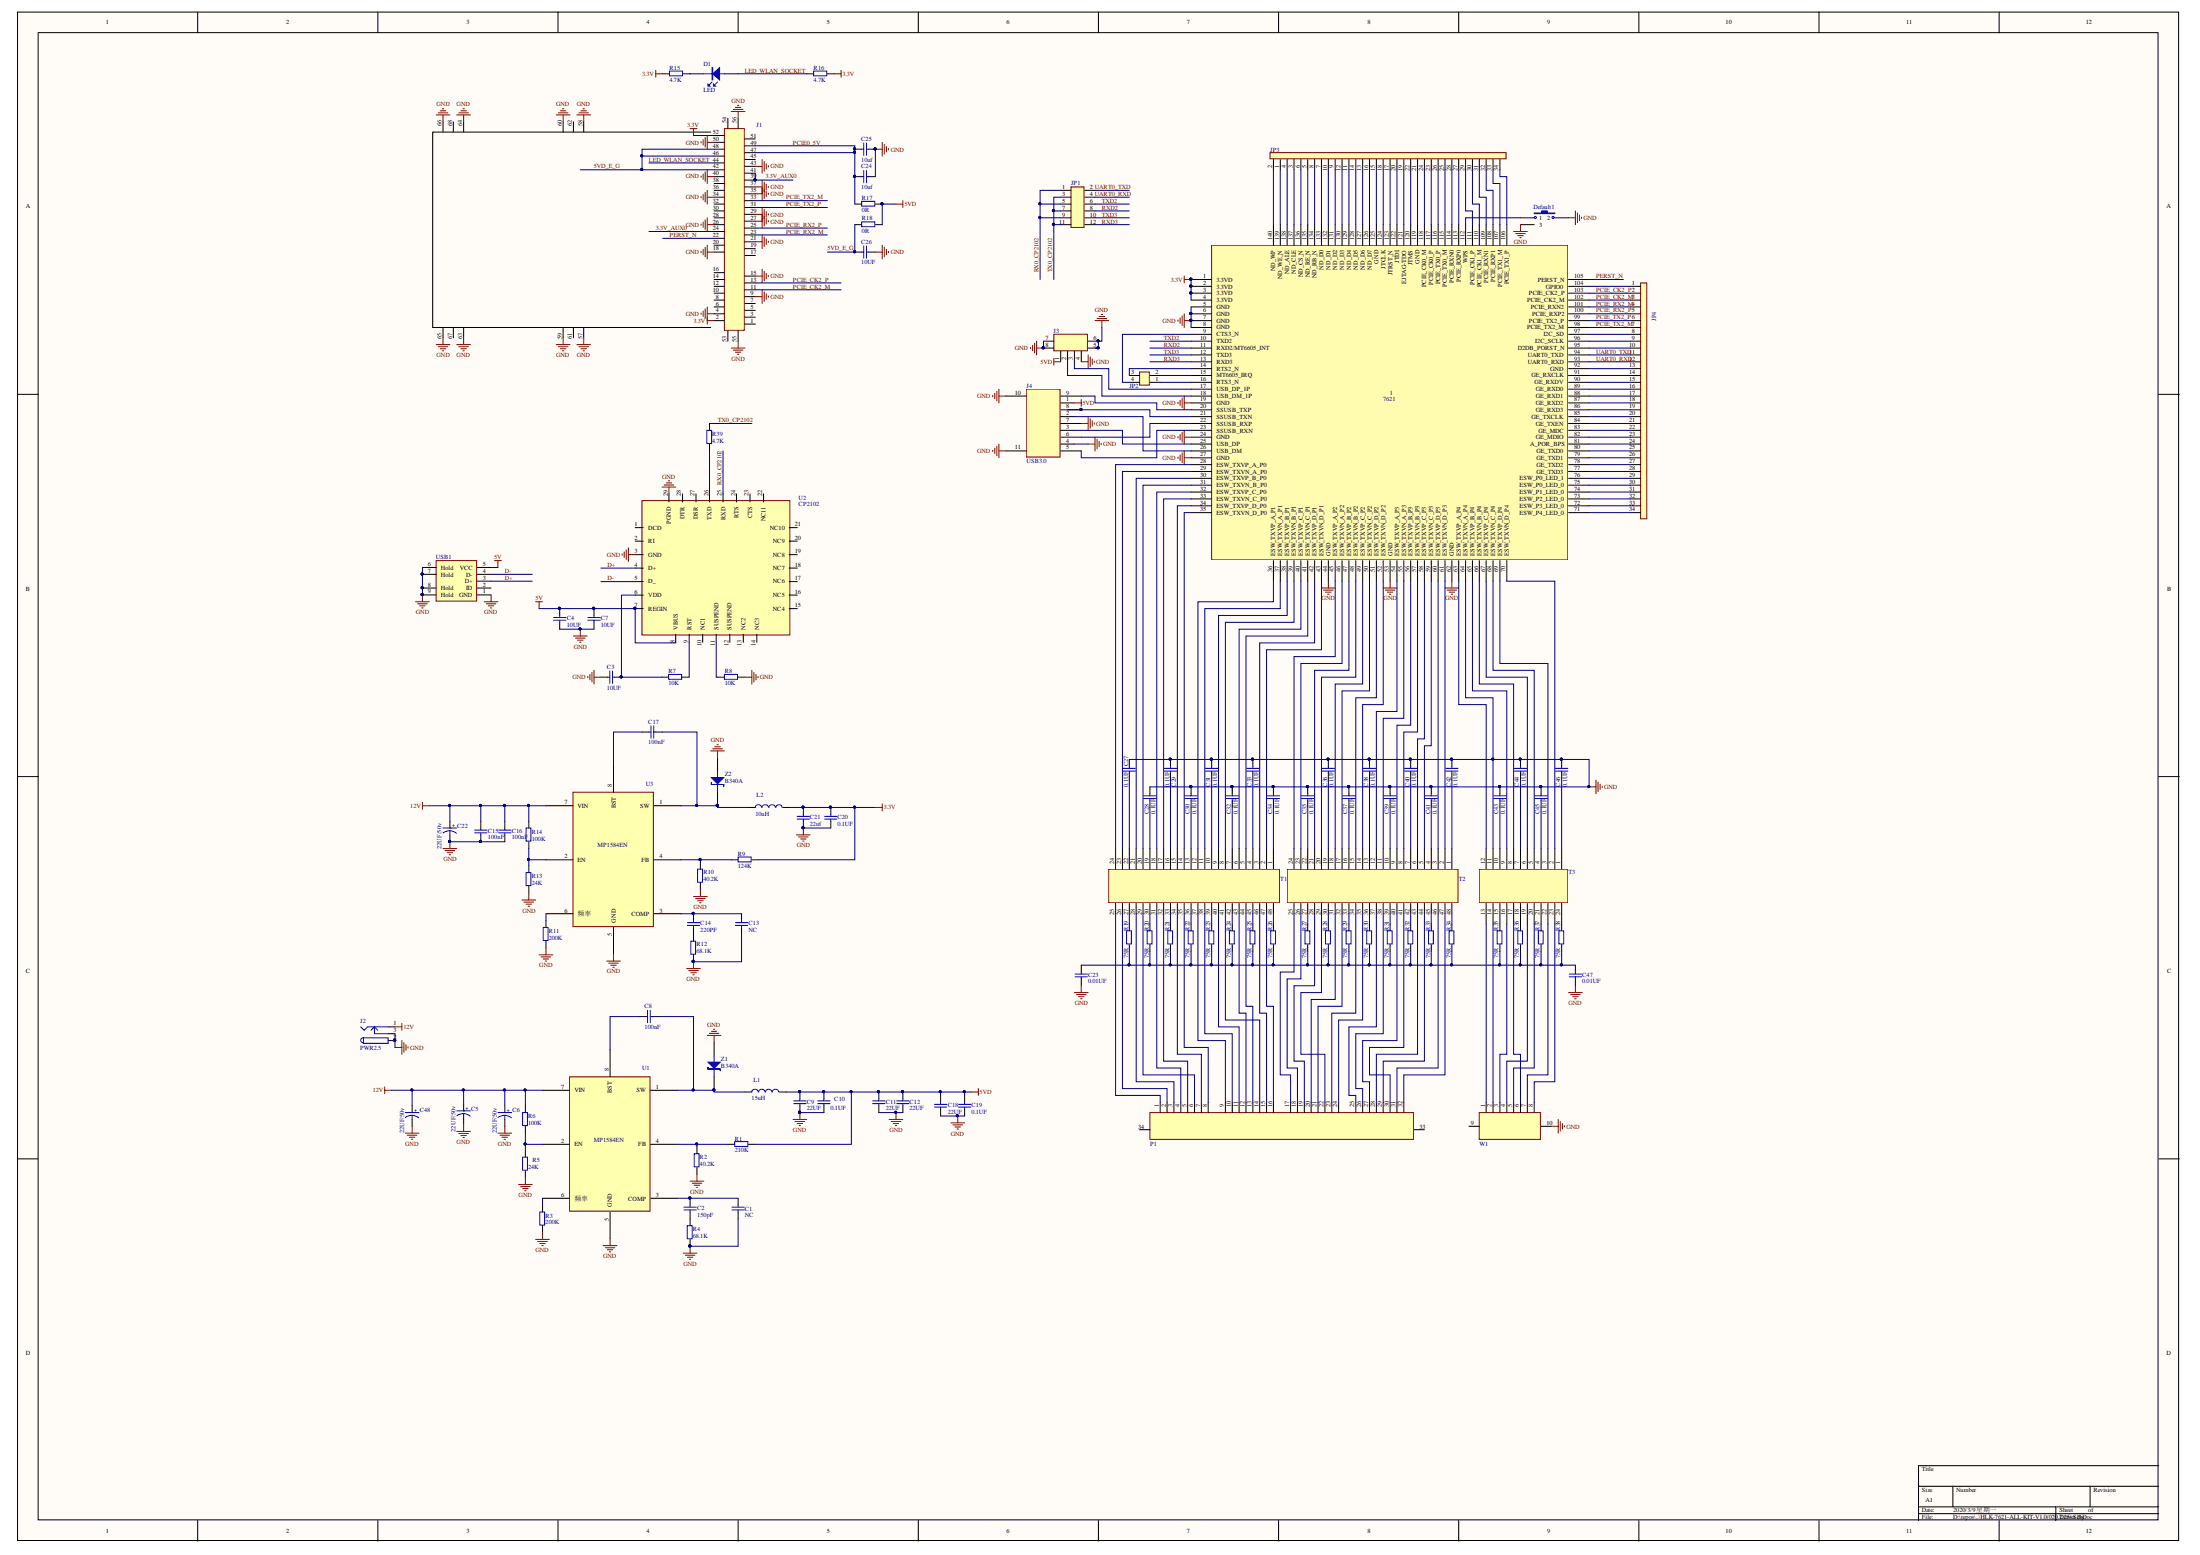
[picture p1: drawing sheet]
# Altium schematic sheet HLK-7621-ALL-KIT-V1.0(020.2.25).SchDoc
size A1

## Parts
1  7621  [HLK-7621]
C1  NC  [0603]
C2  150pF  [0603]
C3  10UF  [0603L]
C4  10UF  [0603L]
C5  22UF/50v  [0603]
C6  22UF/50v  [0603]
C7  10UF  [0603L]
C8  100nF  [0603]
C9  22UF  [0603]
C10  0.1UF  [0603]
C11  22UF  [0603]
C12  22UF  [0603]
C13  NC  [0603]
C14  220PF  [0603]
C15  100nF  [0603]
C16  100nF  [0603]
C17  100nF  [0603]
C18  22UF  [0603]
C19  0.1UF  [0603]
C20  0.1UF  [0603]
C21  22uf  [0603]
C22  22UF/50v  [CAP_SMT_8*10.5]
C23  0.01UF  [C1206]
C24  10uf  [C1206]
C25  10uf  [C1206]
C26  10UF  [C1206]
C27  0.1UF  [C0402]
C28  0.1UF  [C0402]
C29  0.1UF  [C0402]
C30  0.1UF  [C0402]
C31  0.1UF  [C0402]
C32  0.1UF  [C0402]
C33  0.1UF  [C0402]
C34  0.1UF  [C0402]
C35  0.1UF  [C0402]
C36  0.1UF  [C0402]
C37  0.1UF  [C0402]
C38  0.1UF  [C0402]
C39  0.1UF  [C0402]
C40  0.1UF  [C0402]
C41  0.1UF  [C0402]
C42  0.1UF  [C0402]
C43  0.1UF  [C0402]
C44  0.1UF  [C0402]
C45  0.1UF  [C0402]
C46  0.1UF  [C0402]
C47  0.01UF  [C1206]
C48  22UF/50v  [CAP_SMT_8*10.5]
D1  LED  [C1206]
Default1  SW-PB  [K5]  (value not drawn)
J1  (no value)  [CONSG/54/MINICARD/AS0B22-S68-7F/HALF/FUL]
J2  PWR2.5
J3  (no value)
J4  USB3.0
JP1  (no value)  [HDR2X6]
JP2  (no value)  [HDR2X2]
JP3  (no value)  [HDR2X17]
JP4  2  [HDR2X17]  (value not drawn)
L1  15uH  [CD105]
L2  10uH  [CD105]
P1  Component_2  [PHJ8X4_N]  (value not drawn)
R1  210K  [0603]
R2  40.2K  [0603]
R3  200K  [0603]
R4  68.1K  [0603]
R5  24K  [0603]
R6  100K  [0603]
R7  10K  [0603L]
R8  10K  [0603L]
R9  124K  [0603]
R10  40.2K  [0603]
R11  200K  [0603]
R12  68.1K  [0603]
R13  24K  [0603]
R14  100K  [0603]
R15  4.7K  [0603]
R16  4.7K  [0603]
R17  0R  [L0805]
R18  0R  [R1206]
R19  75R  [R0402]
R20  75R  [R0402]
R21  75R  [R0402]
R22  75R  [R0402]
R23  75R  [R0402]
R24  75R  [R0402]
R25  75R  [R0402]
R26  75R  [R0402]
R27  75R  [R0402]
R28  75R  [R0402]
R29  75R  [R0402]
R30  75R  [R0402]
R31  75R  [R0402]
R32  75R  [R0402]
R33  75R  [R0402]
R34  75R  [R0402]
R35  75R  [R0402]
R36  75R  [R0402]
R37  75R  [R0402]
R38  75R  [R0402]
R39  4.7K  [0603]
T1  TRANSFORMER/24P/SMD/HN2429CG  [TRANSFORMER/48P/SMD/GS5014LF]  (value not drawn)
T2  TRANSFORMER/24P/SMD/HN2429CG  [TRANSFORMER/48P/SMD/GS5014LF]  (value not drawn)
T3  TRANSFORMER/24P/SMD/HN2429CG  [TRANSFORMER/24P/SMD/HN2429CG]  (value not drawn)
U1  MP1584EN  [SOP8_150]
U2  CP2102  [cp2102]
U3  MP1584EN  [SOP8_150]
USB1  USB1  [usb]  (value not drawn)
W1  Component_3  [PCBComponent_1]  (value not drawn)
Z1  B340A  [SMA]
Z2  B340A  [SMA]

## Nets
3.3V: 1.1(3.3VD) 1.2(3.3VD) 1.3(3.3VD) 1.4(3.3VD) C20.1 C21.1 J1.2 J1.52 L2.1 R9.1 R15.2 R16.1
5V: C4.2 C7.2 U2.7(REGIN) U2.8(VBUS) USB1.5(VCC)
5VD: C9.1 C10.1 C11.1 C12.1 C18.1 C19.1 J3.1 J4.1 L1.1 R1.1 R17.2 R18.1
12V: C5.1 C6.1 C15.1 C16.1 C22.1 C48.1 J2.1 R6.2 R14.2 U1.7(VIN) U3.7(VIN)
GND: 1.5(GND) 1.6(GND) 1.7(GND) 1.8(GND) 1.19(GND) 1.24(GND) 1.27(GND) 1.44(GND) 1.53(GND) 1.62(GND) 1.64(ESW_TXVN_A_P4) C1.2 C3.1 C4.1 C5.2 C6.2 C7.1 C9.2 C10.2 C11.2 C12.2 C13.2 C15.2 C16.2 C18.2 C19.2 C20.2 C21.2 C22.2 C23.2 C24.2 C25.2 C26.2 C27.1 C28.1 C29.1 C30.1 C31.1 C32.1 C33.1 C34.1 C35.1 C36.1 C37.1 C38.1 C39.1 C40.1 C41.1 C42.1 C43.1 C44.1 C45.1 C46.1 C47.2 C48.2 Default1.2 Default1.3 J1.4 J1.9 J1.15 J1.18 J1.21 J1.26 J1.27 J1.29 J1.34 J1.35 J1.37 J1.40 J1.43 J1.50 J1.55 J1.56 J1.57 J1.58 J1.59 J1.60 J1.63 J1.64 J1.65 J1.66 J2.2 J2.3 J3.4 J3.5 J3.6 J3.7 J3.8 J4.4 J4.7 J4.10 J4.11 R2.1 R3.1 R4.1 R5.1 R8.1 R10.1 R11.1 R12.1 R13.1 T3.11 U1.5(GND) U2.3(GND) U2.29(PGND) U3.5(GND) USB1.1(GND) USB1.6(Hold) USB1.7(Hold) USB1.8(Hold) USB1.9(Hold) W1.10 Z1.1(A) Z2.1(A)
3.3V_AUX0: J1.24 J1.39 J1.41
5VD_E_G: C26.1 J1.42 J1.46 J1.48 R18.2
D+: U2.4(D+) USB1.3(D+)
D-: U2.5(D_) USB1.4(D-)
LED_WLAN_SOCKET: D1.1 J1.44 R16.2
PCIE0_5V: C24.1 C25.1 J1.47 J1.49 R17.1
PCIE_CK2_M: 1.102(PCIE_CK2_M) J1.11 JP4.3
PCIE_CK2_P: 1.103(PCIE_CK2_P) J1.13 JP4.2
PCIE_RX2_M: 1.101(PCIE_RXN2) J1.23 JP4.4
PCIE_RX2_P: 1.100(PCIE_RXP2) J1.25 JP4.5
PCIE_TX2_M: 1.98(PCIE_TX2_M) J1.33 JP4.7
PCIE_TX2_P: 1.99(PCIE_TX2_P) J1.31 JP4.6
PERST_N: 1.105(PERST_N) J1.22
RX0_CP2102: JP1.1 JP1.5 JP1.9 U2.25(RXD)
RXD2: 1.11(RXD2/MT6605_INT) JP1.8
RXD3: 1.13(RXD3) JP1.12
TX0_CP2102: JP1.3 JP1.7 JP1.11 R39.1
TXD2: 1.10(TXD2) JP1.6
TXD3: 1.12(TXD3) JP1.10
UART0_RXD: 1.93(UART0_RXD) JP1.4 JP4.12
UART0_TXD: 1.94(UART0_TXD) JP1.2 JP4.11
Net1_9: 1.9(CTS3_N) JP2.4
Net1_14: 1.14(RTS2_N) JP2.3
Net1_15: 1.15(MT6605_IRQ) JP2.2
Net1_16: 1.16(RTS3_N) JP2.1
Net1_17: 1.17(USB_DP_1P) J3.3
Net1_18: 1.18(USB_DM_1P) J3.2
Net1_20: 1.20(SSUSB_TXP) J4.9
Net1_21: 1.21(SSUSB_TXN) J4.8
Net1_22: 1.22(SSUSB_RXP) J4.6
Net1_23: 1.23(SSUSB_RXN) J4.5
Net1_25: 1.25(USB_DP) J4.3
Net1_26: 1.26(USB_DM) J4.2
Net1_28: 1.28(ESW_TXVP_A_P0) T1.24
Net1_29: 1.29(ESW_TXVN_A_P0) T1.23
Net1_30: 1.30(ESW_TXVP_B_P0) T1.21
Net1_31: 1.31(ESW_TXVN_B_P0) T1.20
Net1_32: 1.32(ESW_TXVP_C_P0) T1.18
Net1_33: 1.33(ESW_TXVN_C_P0) T1.17
Net1_34: 1.34(ESW_TXVP_D_P0) T1.15
Net1_35: 1.35(ESW_TXVN_D_P0) T1.14
Net1_36: 1.36(ESW_TXVP_A_P1) T1.12
Net1_37: 1.37(ESW_TXVN_A_P1) T1.11
Net1_38: 1.38(ESW_TXVP_B_P1) T1.9
Net1_39: 1.39(ESW_TXVN_B_P1) T1.8
Net1_40: 1.40(ESW_TXVP_C_P1) T1.6
Net1_41: 1.41(ESW_TXVN_C_P1) T1.5
Net1_42: 1.42(ESW_TXVP_D_P1) T1.3
Net1_43: 1.43(ESW_TXVN_D_P1) T1.2
Net1_45: 1.45(ESW_TXVP_A_P2) T2.24
Net1_46: 1.46(ESW_TXVN_A_P2) T2.23
Net1_47: 1.47(ESW_TXVP_B_P2) T2.21
Net1_48: 1.48(ESW_TXVN_B_P2) T2.20
Net1_49: 1.49(ESW_TXVP_C_P2) T2.18
Net1_50: 1.50(ESW_TXVN_C_P2) T2.17
Net1_51: 1.51(ESW_TXVP_D_P2) T2.15
Net1_52: 1.52(ESW_TXVN_D_P2) T2.14
Net1_54: 1.54(ESW_TXVP_A_P3) T2.12
Net1_55: 1.55(ESW_TXVN_A_P3) T2.11
Net1_56: 1.56(ESW_TXVP_B_P3) T2.9
Net1_57: 1.57(ESW_TXVN_B_P3) T2.8
Net1_58: 1.58(ESW_TXVP_C_P3) T2.6
Net1_59: 1.59(ESW_TXVN_C_P3) T2.5
Net1_60: 1.60(ESW_TXVP_D_P3) T2.3
Net1_61: 1.61(ESW_TXVN_D_P3) T2.2
Net1_63: 1.63(ESW_TXVP_A_P4) T3.12
Net1_65: 1.65(ESW_TXVP_B_P4) T3.9
Net1_66: 1.66(ESW_TXVN_B_P4) T3.8
Net1_67: 1.67(ESW_TXVP_C_P4) T3.6
Net1_68: 1.68(ESW_TXVN_C_P4) T3.5
Net1_69: 1.69(ESW_TXVP_D_P4) T3.3
Net1_70: 1.70(ESW_TXVN_D_P4) T3.2
Net1_71: 1.71(ESW_P4_LED_0) JP4.34
Net1_72: 1.72(ESW_P3_LED_0) JP4.33
Net1_73: 1.73(ESW_P2_LED_0) JP4.32
Net1_74: 1.74(ESW_P1_LED_0) JP4.31
Net1_75: 1.75(ESW_P0_LED_0) JP4.30
Net1_76: 1.76(ESW_P0_LED_1) JP4.29
Net1_77: 1.77(GE_TXD3) JP4.28
Net1_78: 1.78(GE_TXD2) JP4.27
Net1_79: 1.79(GE_TXD1) JP4.26
Net1_80: 1.80(GE_TXD0) JP4.25
Net1_81: 1.81(A_POR_BPS) JP4.24
Net1_82: 1.82(GE_MDIO) JP4.23
Net1_83: 1.83(GE_MDC) JP4.22
Net1_84: 1.84(GE_TXEN) JP4.21
Net1_85: 1.85(GE_TXCLK) JP4.20
Net1_86: 1.86(GE_RXD3) JP4.19
Net1_87: 1.87(GE_RXD2) JP4.18
Net1_88: 1.88(GE_RXD1) JP4.17
Net1_89: 1.89(GE_RXD0) JP4.16
Net1_90: 1.90(GE_RXDV) JP4.15
Net1_91: 1.91(GE_RXCLK) JP4.14
Net1_92: 1.92(GND) JP4.13
Net1_95: 1.95(D2DB_PORST_N) JP4.10
Net1_96: 1.96(I2C_SCLK) JP4.9
Net1_97: 1.97(I2C_SD) JP4.8
Net1_104: 1.104(GPIO0) JP4.1
Net1_106: 1.106(PCIE_TX1_P) JP3.34
Net1_107: 1.107(PCIE_TX1_M) JP3.33
Net1_108: 1.108(PCIE_RXP1) JP3.32
Net1_109: 1.109(PCIE_RXN1) JP3.31
Net1_110: 1.110(PCIE_CK1_M) JP3.30
Net1_111: 1.111(PCIE_CK1_P) JP3.29
Net1_112: 1.112(WPS) Default1.1
Net1_113: 1.113(PCIE_RXP0) JP3.27
Net1_114: 1.114(PCIE_RXN0) JP3.28
Net1_115: 1.115(PCIE_TX0_M) JP3.25
Net1_116: 1.116(PCIE_TX0_P) JP3.26
Net1_117: 1.117(PCIE_CK0_P) JP3.23
Net1_118: 1.118(PCIE_CK0_M) JP3.24
Net1_119: 1.119(GND) JP3.21
Net1_120: 1.120(JTMS) JP3.22
Net1_121: 1.121(EJTAG-TDO) JP3.19
Net1_122: 1.122(JTDI) JP3.20
Net1_123: 1.123(JTRST_N) JP3.17
Net1_124: 1.124(JTCLK) JP3.18
Net1_125: 1.125(GND) JP3.15
Net1_126: 1.126(ND_D7) JP3.16
Net1_127: 1.127(ND_D6) JP3.13
Net1_128: 1.128(ND_D5) JP3.14
Net1_129: 1.129(ND_D4) JP3.11
Net1_130: 1.130(ND_D3) JP3.12
Net1_131: 1.131(ND_D2) JP3.9
Net1_132: 1.132(ND_D1) JP3.10
Net1_133: 1.133(ND_D0) JP3.7
Net1_134: 1.134(ND_RB_N) JP3.8
Net1_135: 1.135(ND_RE_N) JP3.5
Net1_136: 1.136(ND_CS_N) JP3.6
Net1_137: 1.137(ND_CLE) JP3.3
Net1_138: 1.138(ND_ALE) JP3.4
Net1_139: 1.139(ND_WE_N) JP3.1
Net1_140: 1.140(ND_WP) JP3.2
NetC1_1: C1.1 C2.1 U1.3(COMP)
NetC2_2: C2.2 R4.2
NetC3_2: C3.2 R7.1 U2.6(VDD)
NetC8_1: C8.1 U1.8(BST)
NetC8_2: C8.2 L1.2 U1.1(SW) Z1.2(K)
NetC13_1: C13.1 C14.1 U3.3(COMP)
NetC14_2: C14.2 R12.2
NetC17_1: C17.1 U3.8(BST)
NetC17_2: C17.2 L2.2 U3.1(SW) Z2.2(K)
NetC23_1: C23.1 C47.1 R19.1 R20.1 R21.1 R22.1 R23.1 R24.1 R25.1 R26.1 R27.1 R28.1 R29.1 R30.1 R31.1 R32.1 R33.1 R34.1 R35.1 R36.1 R37.1 R38.1
NetC27_2: C27.2 T1.22
NetC28_2: C28.2 T1.19
NetC29_2: C29.2 T1.16
NetC30_2: C30.2 T1.13
NetC31_2: C31.2 T1.10
NetC32_2: C32.2 T1.7
NetC33_2: C33.2 T1.4
NetC34_2: C34.2 T1.1
NetC35_2: C35.2 T2.22
NetC36_2: C36.2 T2.19
NetC37_2: C37.2 T2.16
NetC38_2: C38.2 T2.13
NetC39_2: C39.2 T2.10
NetC40_2: C40.2 T2.7
NetC41_2: C41.2 T2.4
NetC42_2: C42.2 T2.1
NetC43_2: C43.2 T3.10
NetC44_2: C44.2 T3.7
NetC45_2: C45.2 T3.4
NetC46_2: C46.2 T3.1
NetD1_2: D1.2 R15.1
NetP1_1: P1.1 T1.25
NetP1_2: P1.2 T1.26
NetP1_3: P1.3 T1.28
NetP1_4: P1.4 T1.31
NetP1_5: P1.5 T1.32
NetP1_6: P1.6 T1.29
NetP1_7: P1.7 T1.34
NetP1_8: P1.8 T1.35
NetP1_9: P1.9 T1.37
NetP1_10: P1.10 T1.38
NetP1_11: P1.11 T1.40
NetP1_12: P1.12 T1.43
NetP1_13: P1.13 T1.44
NetP1_14: P1.14 T1.41
NetP1_15: P1.15 T1.46
NetP1_16: P1.16 T1.47
NetP1_17: P1.17 T2.25
NetP1_18: P1.18 T2.26
NetP1_19: P1.19 T2.28
NetP1_20: P1.20 T2.31
NetP1_21: P1.21 T2.32
NetP1_22: P1.22 T2.29
NetP1_23: P1.23 T2.34
NetP1_24: P1.24 T2.35
NetP1_25: P1.25 T2.37
NetP1_26: P1.26 T2.38
NetP1_27: P1.27 T2.40
NetP1_28: P1.28 T2.43
NetP1_29: P1.29 T2.44
NetP1_30: P1.30 T2.41
NetP1_31: P1.31 T2.46
NetP1_32: P1.32 T2.47
NetR1_2: R1.2 R2.2 U1.4(FB)
NetR3_2: R3.2 U1.6(频率)
NetR5_2: R5.2 R6.1 U1.2(EN)
NetR7_2: R7.2 U2.9(RST)
NetR8_2: R8.2 U2.11(SUSPEND)
NetR9_2: R9.2 R10.2 U3.4(FB)
NetR11_2: R11.2 U3.6(频率)
NetR13_2: R13.2 R14.1 U3.2(EN)
NetR19_2: R19.2 T1.27
NetR20_2: R20.2 T1.30
NetR21_2: R21.2 T1.33
NetR22_2: R22.2 T1.36
NetR23_2: R23.2 T1.39
NetR24_2: R24.2 T1.42
NetR25_2: R25.2 T1.45
NetR26_2: R26.2 T1.48
NetR27_2: R27.2 T2.27
NetR28_2: R28.2 T2.30
NetR29_2: R29.2 T2.33
NetR30_2: R30.2 T2.36
NetR31_2: R31.2 T2.39
NetR32_2: R32.2 T2.42
NetR33_2: R33.2 T2.45
NetR34_2: R34.2 T2.48
NetR35_2: R35.2 T3.15
NetR36_2: R36.2 T3.18
NetR37_2: R37.2 T3.21
NetR38_2: R38.2 T3.24
NetR39_2: R39.2 U2.26(TXD)
NetT3_13: T3.13 W1.1
NetT3_14: T3.14 W1.2
NetT3_16: T3.16 W1.3
NetT3_17: T3.17 W1.6
NetT3_19: T3.19 W1.4
NetT3_20: T3.20 W1.5
NetT3_22: T3.22 W1.7
NetT3_23: T3.23 W1.8

Not connected (* = marked no-connect by the designer): J1 1(0) 3 5 6 7 8 10 12 14 16 17 19 20 28 30 32 36 38 45 51 53 54 61 62 67 68; P1 33 34; U2 1(DCD) 2(RI) 10(NC1) 12(SUSPEND) 13(NC2) 14(NC3) 15(NC4) 16(NC5) 17(NC6) 18(NC7) 19(NC8) 20(NC9) 21(NC10) 22(NC11) 23(CTS) 24(RTS) 27(DSR) 28(DTR); USB1 2(ID); W1 9
